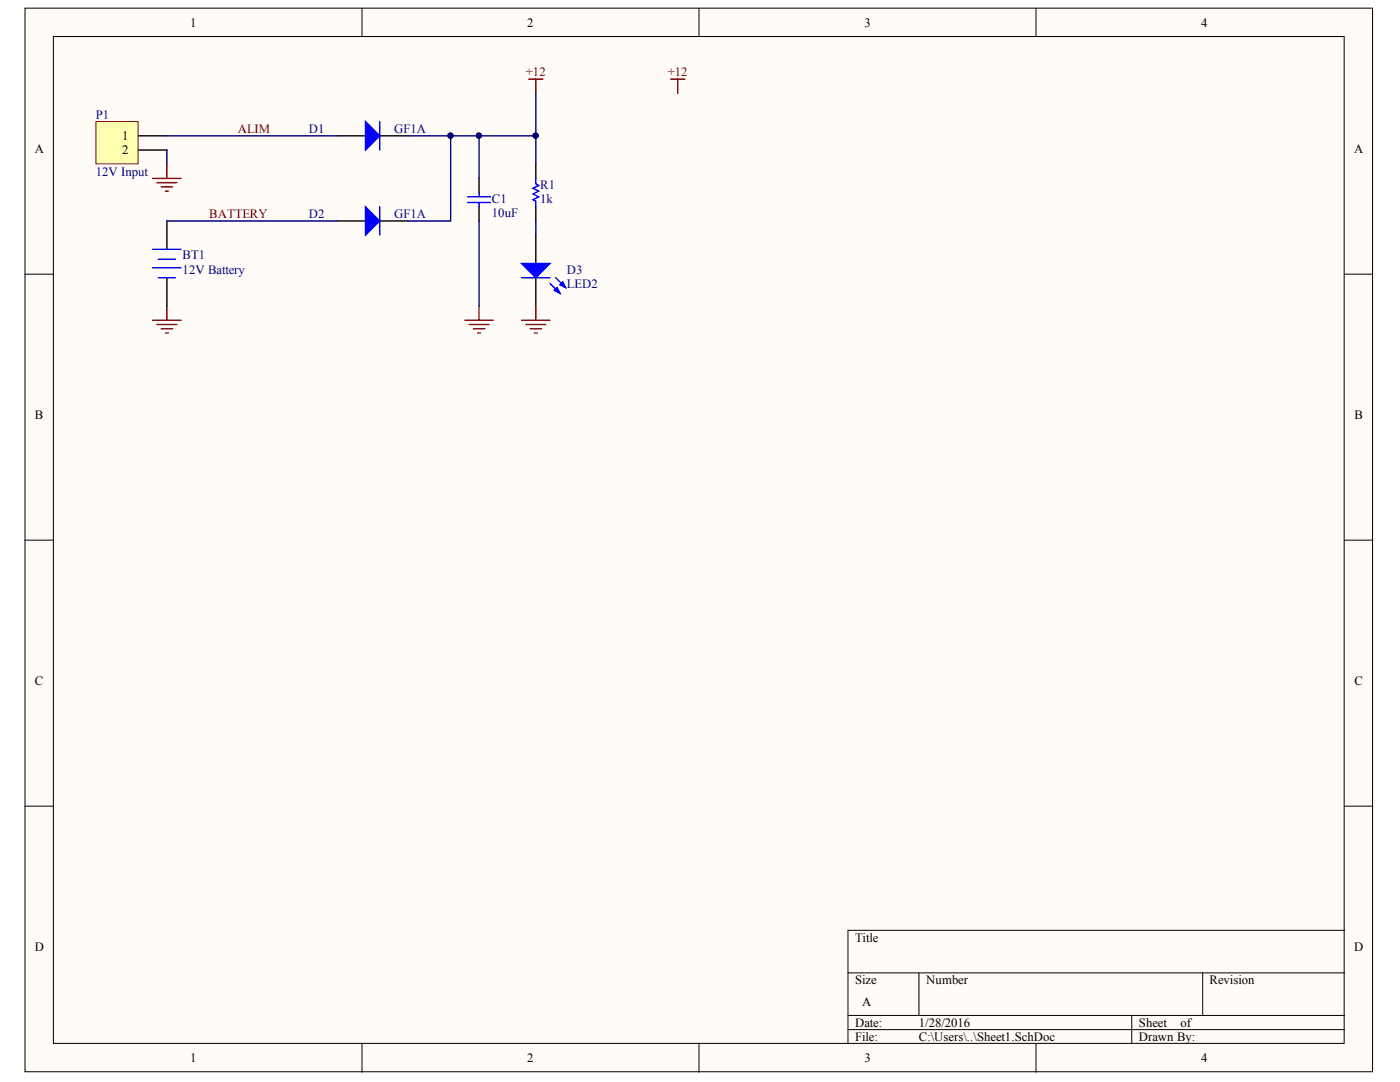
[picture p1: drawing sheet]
<svg xmlns="http://www.w3.org/2000/svg" width="279mm" height="216mm" viewBox="0 0 279 216" stroke-linecap="round" stroke-linejoin="round" font-family="sans-serif">
<g fill="#fffcf8" stroke="#000" stroke-width=".2">
<path d="M5 1.6h268.9v212.3h-268.9z"/>
<path d="M10.7 7.3h257.6v200.9h-257.6z"/>
</g>
<g fill="none" stroke="#000" stroke-width=".2">
<path d="M72.2 1.6v5.7M139.5 1.6v5.7M206.8 1.6v5.7M5 54.7h5.7M268.3 54.7h5.7M5 107.8h5.7M268.3 107.8h5.7M5 160.9h5.7M268.3 160.9h5.7M169.2 194.1h99.1M183.4 194.1v8.5M240 194.1v8.5"/>
<path d="M268.3 185.6h-99.1v22.7M72.2 208.3v5.6M139.5 208.3v5.6M169.2 202.6h99.1M169.2 205.4h99.1M206.8 208.3v5.6M225.9 202.6v5.7"/>
</g>
<path d="M19.1 24.3h8.5v8.4h-8.5z" fill="#ffffb0" stroke="#800000" stroke-width=".2"/>
<g fill="none" stroke="#000" stroke-width=".28">
<path d="M27.6 27.1h5.7M27.6 29.9h5.7M67.3 27.1h5.7M75.8 27.1h5.6M95.6 35.6v2.8M106.9 32.8v2.8M33.3 44.1v5.7M33.3 55.4v5.7M67.3 44.1h5.7M75.8 44.1h5.6M95.6 41.3v2.8M106.9 41.3v2.8"/>
<path d="M106.9 46.9v5.7M106.9 55.4v5.7"/>
</g>
<g fill="none" stroke="#800000" stroke-width=".28">
<path d="M105.5 15.8h2.8M106.9 15.8v2.8M133.8 15.8h2.9M135.2 15.8v2.8M30.5 35.6h5.6M31.3 36.4h4M32.2 37.3h2.2M33 38.1h.6M33.3 32.8v2.8M30.5 63.9h5.6M31.3 64.8h4M32.2 65.6h2.2"/>
<path d="M33 66.5h.6M33.3 61.1v2.8M92.8 63.9h5.6M93.6 64.8h4M94.5 65.6h2.2M95.3 66.5h.6M95.6 61.1v2.8M104.1 63.9h5.7M104.9 64.8h4M105.8 65.6h2.3M106.6 66.5h.6M106.9 61.1v2.8"/>
</g>
<g fill="#00f" stroke="#00f" stroke-width=".28">
<path d="M73 24.3l2.8 2.8-2.8 2.8z"/>
<path d="M73 41.3l2.8 2.8-2.8 2.8z"/>
<path d="M104.1 52.6h5.7l-2.9 2.8z"/>
<path d="M110.6 58l.6-.6 .5 1.1z"/>
<path d="M111.7 56.8l.6-.5 .6 1.1z"/>
</g>
<g fill="none" stroke="#00f" stroke-width=".28">
<path d="M75.8 24.3v5.6M93.3 39.3h4.6M95.6 38.4v.9M106.9 35.6v1.1l.6 .3-1.1 .6 1.1 .5-1.1 .6 1.1 .6-1.1 .5 .5 .3v1.2M30.5 53.4h5.6M30.5 49.8h5.6M31.6 51.7h3.4M31.6 55.4h3.4M75.8 41.3v5.6M93.3 40.4h4.6M95.6 40.4v.9M104.1 55.4h5.7"/>
<path d="M109.8 56.5l1.9 2M110.9 55.4l2 2"/>
</g>
<path d="M106.9 18.6v8.5h-25.5M33.3 27.1h34M33.3 29.9v2.9M89.9 27.1v17h-8.5M95.6 27.1v8.5M106.9 27.1v5.7M33.3 44.1h34M95.6 44.1v17M106.9 44.1v2.8" fill="none" stroke="#000080" stroke-width=".28"/>
<g fill="#000080" stroke="#000080" stroke-width=".2">
<circle cx="89.9" cy="27.1" r=".52"/>
<circle cx="95.6" cy="27.1" r=".52"/>
<circle cx="106.9" cy="27.1" r=".52"/>
</g>
<g font-size="2.5">
<text x="38" y="5.3">1</text>
<text x="105.2" y="5.3">2</text>
<text x="172.5" y="5.3">3</text>
<text x="239.7" y="5.3">4</text>
<text x="24.4" y="28">1</text>
<text x="6.9" y="30.4">A</text>
<text x="24.4" y="30.8">2</text>
<text x="270.2" y="30.4">A</text>
<text x="6.9" y="83.5">B</text>
<text x="270.3" y="83.5">B</text>
<text x="6.9" y="136.6">C</text>
<text x="270.3" y="136.6">C</text>
<text x="6.9" y="189.7">D</text>
<text x="170.6" y="187.9">Title</text>
<text x="270.2" y="189.7">D</text>
<text x="170.6" y="196.4">Size</text>
<text x="184.8" y="196.4">Number</text>
<text x="241.4" y="196.4">Revision</text>
<text x="172.1" y="200.7">A</text>
<text x="170.6" y="204.9">Date:</text>
<text x="170.6" y="207.7">File:</text>
<text x="183.4" y="204.9">1/28/2016</text>
<text x="183.4" y="207.7">C:\Users\..\Sheet1.SchDoc</text>
<text x="227.3" y="204.9">Sheet</text>
<text x="227.3" y="207.7">Drawn By:</text>
<text x="235.6" y="204.9">of</text>
<text x="38" y="212">1</text>
<text x="105.2" y="212">2</text>
<text x="172.5" y="212">3</text>
<text x="239.7" y="212">4</text>
</g>
<g font-size="2.5" fill="#800000">
<text x="104.9" y="15.2">+12</text>
<text x="133.3" y="15.2">+12</text>
<text x="47.4" y="26.5">ALIM</text>
<text x="41.8" y="43.5">BATTERY</text>
</g>
<g font-size="2.5" fill="#000080">
<text x="19.1" y="23.8">P1</text>
<text x="61.6" y="26.5">D1</text>
<text x="78.6" y="26.5">GF1A</text>
<text x="19.1" y="35.1">12V Input</text>
<text x="98.2" y="40.4">C1</text>
<text x="107.8" y="37.6">R1</text>
<text x="107.8" y="40.4">1k</text>
<text x="61.6" y="43.5">D2</text>
<text x="78.6" y="43.5">GF1A</text>
<text x="98.2" y="43.3">10uF</text>
<text x="36.4" y="51.7">BT1</text>
<text x="36.4" y="54.6">12V Battery</text>
<text x="113.1" y="54.6">D3</text>
<text x="113.1" y="57.4">LED2</text>
</g>
</svg>
